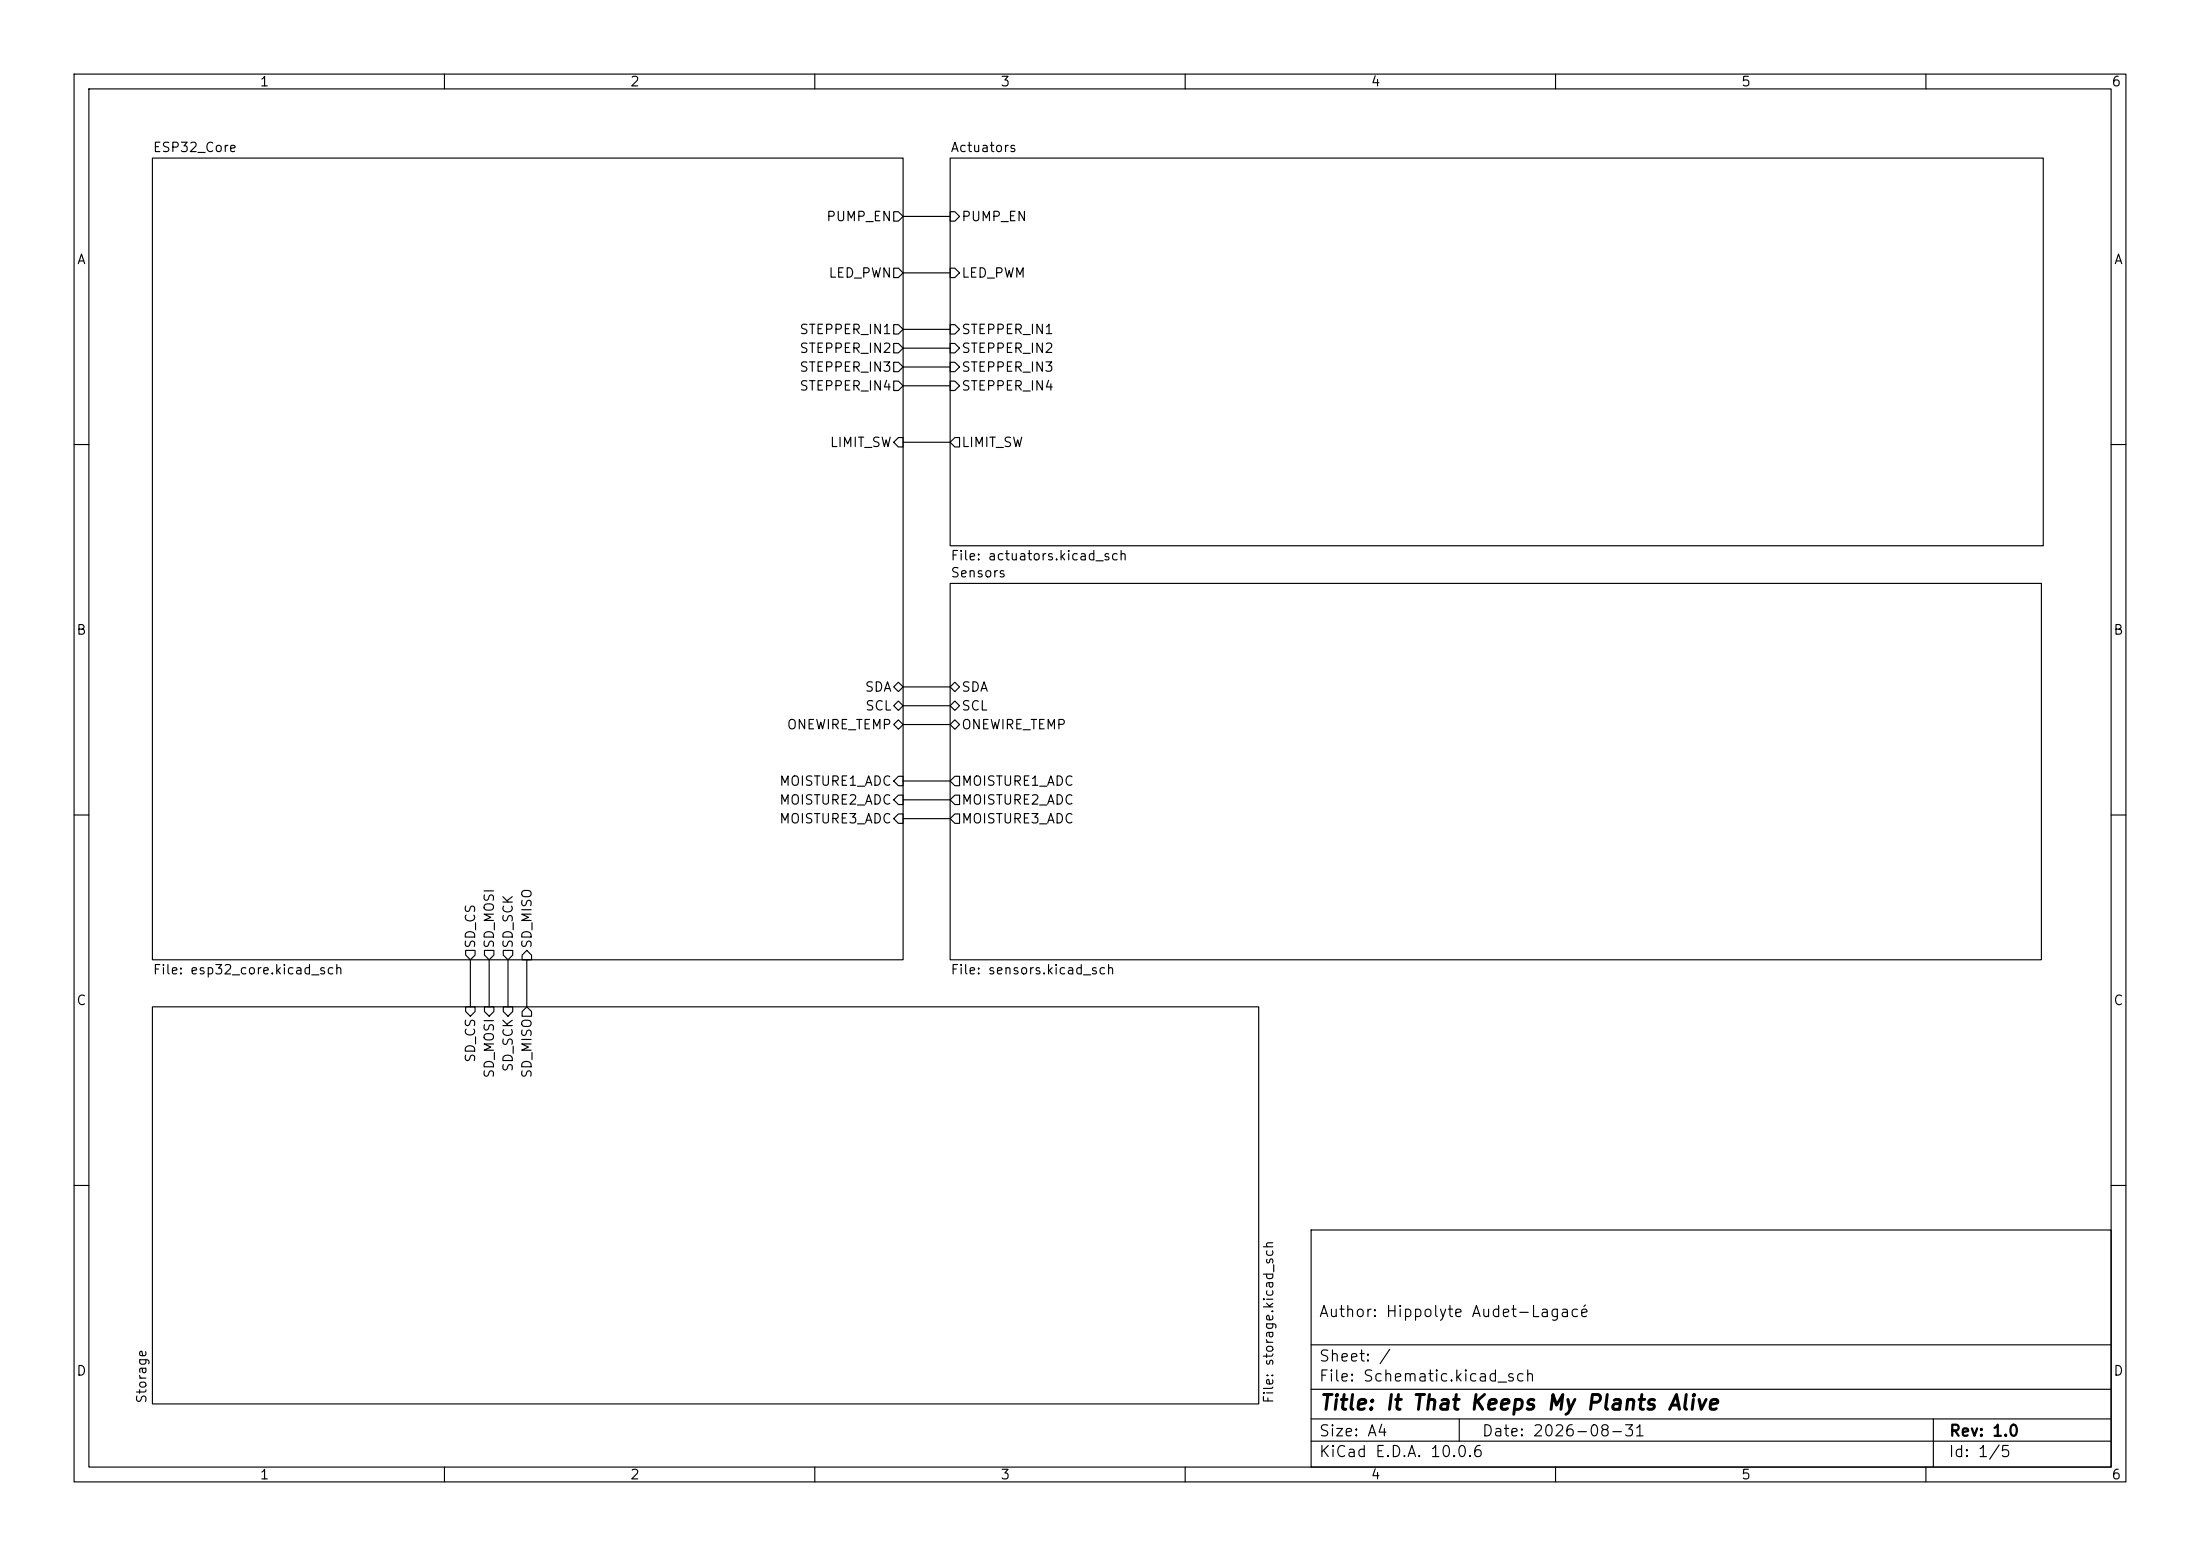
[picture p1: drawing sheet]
(kicad_sch
 (version 20260306)
 (generator "eeschema")
 (generator_version "10.0")
 (paper "A4")
 (title_block
  (title "It That Keeps My Plants Alive")
  (date "2026-08-31")
  (rev "1.0")
  (comment 1 "Author: Hippolyte Audet-Lagacé"))
 (lib_symbols)
 (wire
  (pts (xy 121.92 107.95) (xy 128.27 107.95))
  (stroke (width 0) (type default)))
 (wire
  (pts (xy 121.92 105.41) (xy 128.27 105.41))
  (stroke (width 0) (type default)))
 (wire
  (pts (xy 121.92 36.83) (xy 128.27 36.83))
  (stroke (width 0) (type default)))
 (wire
  (pts (xy 121.92 49.53) (xy 128.27 49.53))
  (stroke (width 0) (type default)))
 (wire
  (pts (xy 63.5 129.54) (xy 63.5 135.89))
  (stroke (width 0) (type default)))
 (wire
  (pts (xy 121.92 110.49) (xy 128.27 110.49))
  (stroke (width 0) (type default)))
 (wire
  (pts (xy 121.92 92.71) (xy 128.27 92.71))
  (stroke (width 0) (type default)))
 (wire
  (pts (xy 66.04 129.54) (xy 66.04 135.89))
  (stroke (width 0) (type default)))
 (wire
  (pts (xy 121.92 52.07) (xy 128.27 52.07))
  (stroke (width 0) (type default)))
 (wire
  (pts (xy 68.58 129.54) (xy 68.58 135.89))
  (stroke (width 0) (type default)))
 (wire
  (pts (xy 121.92 46.99) (xy 128.27 46.99))
  (stroke (width 0) (type default)))
 (wire
  (pts (xy 121.92 44.45) (xy 128.27 44.45))
  (stroke (width 0) (type default)))
 (wire
  (pts (xy 121.92 59.69) (xy 128.27 59.69))
  (stroke (width 0) (type default)))
 (wire
  (pts (xy 121.92 97.79) (xy 128.27 97.79))
  (stroke (width 0) (type default)))
 (wire
  (pts (xy 71.12 129.54) (xy 71.12 135.89))
  (stroke (width 0) (type default)))
 (wire
  (pts (xy 121.92 95.25) (xy 128.27 95.25))
  (stroke (width 0) (type default)))
 (wire
  (pts (xy 121.92 29.21) (xy 128.27 29.21))
  (stroke (width 0) (type default)))
 (sheet
  (at 20.574 21.336)
  (size 101.346 108.204)
  (exclude_from_sim no)
  (in_bom yes)
  (on_board yes)
  (dnp no)
  (fields_autoplaced yes)
  (stroke (width 0.1524) (type solid))
  (fill (color 0 0 0 0))
  (property "Sheetname" "ESP32_Core" (at 20.574 20.6244 0) (show_name no) (do_not_autoplace no) (effects (font (size 1.27 1.27)) (justify left bottom)))
  (property "Sheetfile" "esp32_core.kicad_sch" (at 20.574 130.1246 0) (show_name no) (do_not_autoplace no) (effects (font (size 1.27 1.27)) (justify left top)))
  (pin "LED_PWN" output (at 121.92 36.83 0) (effects (font (size 1.27 1.27)) (justify right)))
  (pin "LIMIT_SW" input (at 121.92 59.69 0) (effects (font (size 1.27 1.27)) (justify right)))
  (pin "MOISTURE1_ADC" input (at 121.92 105.41 0) (effects (font (size 1.27 1.27)) (justify right)))
  (pin "MOISTURE2_ADC" input (at 121.92 107.95 0) (effects (font (size 1.27 1.27)) (justify right)))
  (pin "MOISTURE3_ADC" input (at 121.92 110.49 0) (effects (font (size 1.27 1.27)) (justify right)))
  (pin "ONEWIRE_TEMP" bidirectional (at 121.92 97.79 0) (effects (font (size 1.27 1.27)) (justify right)))
  (pin "PUMP_EN" output (at 121.92 29.21 0) (effects (font (size 1.27 1.27)) (justify right)))
  (pin "SCL" bidirectional (at 121.92 95.25 0) (effects (font (size 1.27 1.27)) (justify right)))
  (pin "SDA" bidirectional (at 121.92 92.71 0) (effects (font (size 1.27 1.27)) (justify right)))
  (pin "STEPPER_IN1" output (at 121.92 44.45 0) (effects (font (size 1.27 1.27)) (justify right)))
  (pin "STEPPER_IN2" output (at 121.92 46.99 0) (effects (font (size 1.27 1.27)) (justify right)))
  (pin "STEPPER_IN3" output (at 121.92 49.53 0) (effects (font (size 1.27 1.27)) (justify right)))
  (pin "STEPPER_IN4" output (at 121.92 52.07 0) (effects (font (size 1.27 1.27)) (justify right)))
  (pin "SD_CS" output (at 63.5 129.54 270) (effects (font (size 1.27 1.27)) (justify left)))
  (pin "SD_MISO" input (at 71.12 129.54 270) (effects (font (size 1.27 1.27)) (justify left)))
  (pin "SD_MOSI" output (at 66.04 129.54 270) (effects (font (size 1.27 1.27)) (justify left)))
  (pin "SD_SCK" output (at 68.58 129.54 270) (effects (font (size 1.27 1.27)) (justify left))))
 (sheet
  (at 128.27 78.74)
  (size 147.32 50.8)
  (exclude_from_sim no)
  (in_bom yes)
  (on_board yes)
  (dnp no)
  (fields_autoplaced yes)
  (stroke (width 0.1524) (type solid))
  (fill (color 0 0 0 0))
  (property "Sheetname" "Sensors" (at 128.27 78.0284 0) (show_name no) (do_not_autoplace no) (effects (font (size 1.27 1.27)) (justify left bottom)))
  (property "Sheetfile" "sensors.kicad_sch" (at 128.27 130.1246 0) (show_name no) (do_not_autoplace no) (effects (font (size 1.27 1.27)) (justify left top)))
  (pin "MOISTURE1_ADC" output (at 128.27 105.41 180) (effects (font (size 1.27 1.27)) (justify left)))
  (pin "MOISTURE2_ADC" output (at 128.27 107.95 180) (effects (font (size 1.27 1.27)) (justify left)))
  (pin "MOISTURE3_ADC" output (at 128.27 110.49 180) (effects (font (size 1.27 1.27)) (justify left)))
  (pin "ONEWIRE_TEMP" bidirectional (at 128.27 97.79 180) (effects (font (size 1.27 1.27)) (justify left)))
  (pin "SDA" bidirectional (at 128.27 92.71 180) (effects (font (size 1.27 1.27)) (justify left)))
  (pin "SCL" bidirectional (at 128.27 95.25 180) (effects (font (size 1.27 1.27)) (justify left))))
 (sheet
  (at 20.574 135.89)
  (size 149.352 53.594)
  (exclude_from_sim no)
  (in_bom yes)
  (on_board yes)
  (dnp no)
  (fields_autoplaced yes)
  (stroke (width 0.1524) (type solid))
  (fill (color 0 0 0 0))
  (property "Sheetname" "Storage" (at 19.8624 189.484 90) (show_name no) (do_not_autoplace no) (effects (font (size 1.27 1.27)) (justify left bottom)))
  (property "Sheetfile" "storage.kicad_sch" (at 170.5106 189.484 90) (show_name no) (do_not_autoplace no) (effects (font (size 1.27 1.27)) (justify left top)))
  (pin "SD_CS" input (at 63.5 135.89 90) (effects (font (size 1.27 1.27)) (justify right)))
  (pin "SD_MISO" output (at 71.12 135.89 90) (effects (font (size 1.27 1.27)) (justify right)))
  (pin "SD_MOSI" input (at 66.04 135.89 90) (effects (font (size 1.27 1.27)) (justify right)))
  (pin "SD_SCK" input (at 68.58 135.89 90) (effects (font (size 1.27 1.27)) (justify right))))
 (sheet
  (at 128.27 21.336)
  (size 147.574 52.324)
  (exclude_from_sim no)
  (in_bom yes)
  (on_board yes)
  (dnp no)
  (fields_autoplaced yes)
  (stroke (width 0.1524) (type solid))
  (fill (color 0 0 0 0))
  (property "Sheetname" "Actuators" (at 128.27 20.6244 0) (show_name no) (do_not_autoplace no) (effects (font (size 1.27 1.27)) (justify left bottom)))
  (property "Sheetfile" "actuators.kicad_sch" (at 128.27 74.2446 0) (show_name no) (do_not_autoplace no) (effects (font (size 1.27 1.27)) (justify left top)))
  (pin "LED_PWM" input (at 128.27 36.83 180) (effects (font (size 1.27 1.27)) (justify left)))
  (pin "LIMIT_SW" output (at 128.27 59.69 180) (effects (font (size 1.27 1.27)) (justify left)))
  (pin "PUMP_EN" input (at 128.27 29.21 180) (effects (font (size 1.27 1.27)) (justify left)))
  (pin "STEPPER_IN1" input (at 128.27 44.45 180) (effects (font (size 1.27 1.27)) (justify left)))
  (pin "STEPPER_IN2" input (at 128.27 46.99 180) (effects (font (size 1.27 1.27)) (justify left)))
  (pin "STEPPER_IN3" input (at 128.27 49.53 180) (effects (font (size 1.27 1.27)) (justify left)))
  (pin "STEPPER_IN4" input (at 128.27 52.07 180) (effects (font (size 1.27 1.27)) (justify left))))
 (sheet_instances
  (path ""
   (page "1")))
 (embedded_fonts no))
